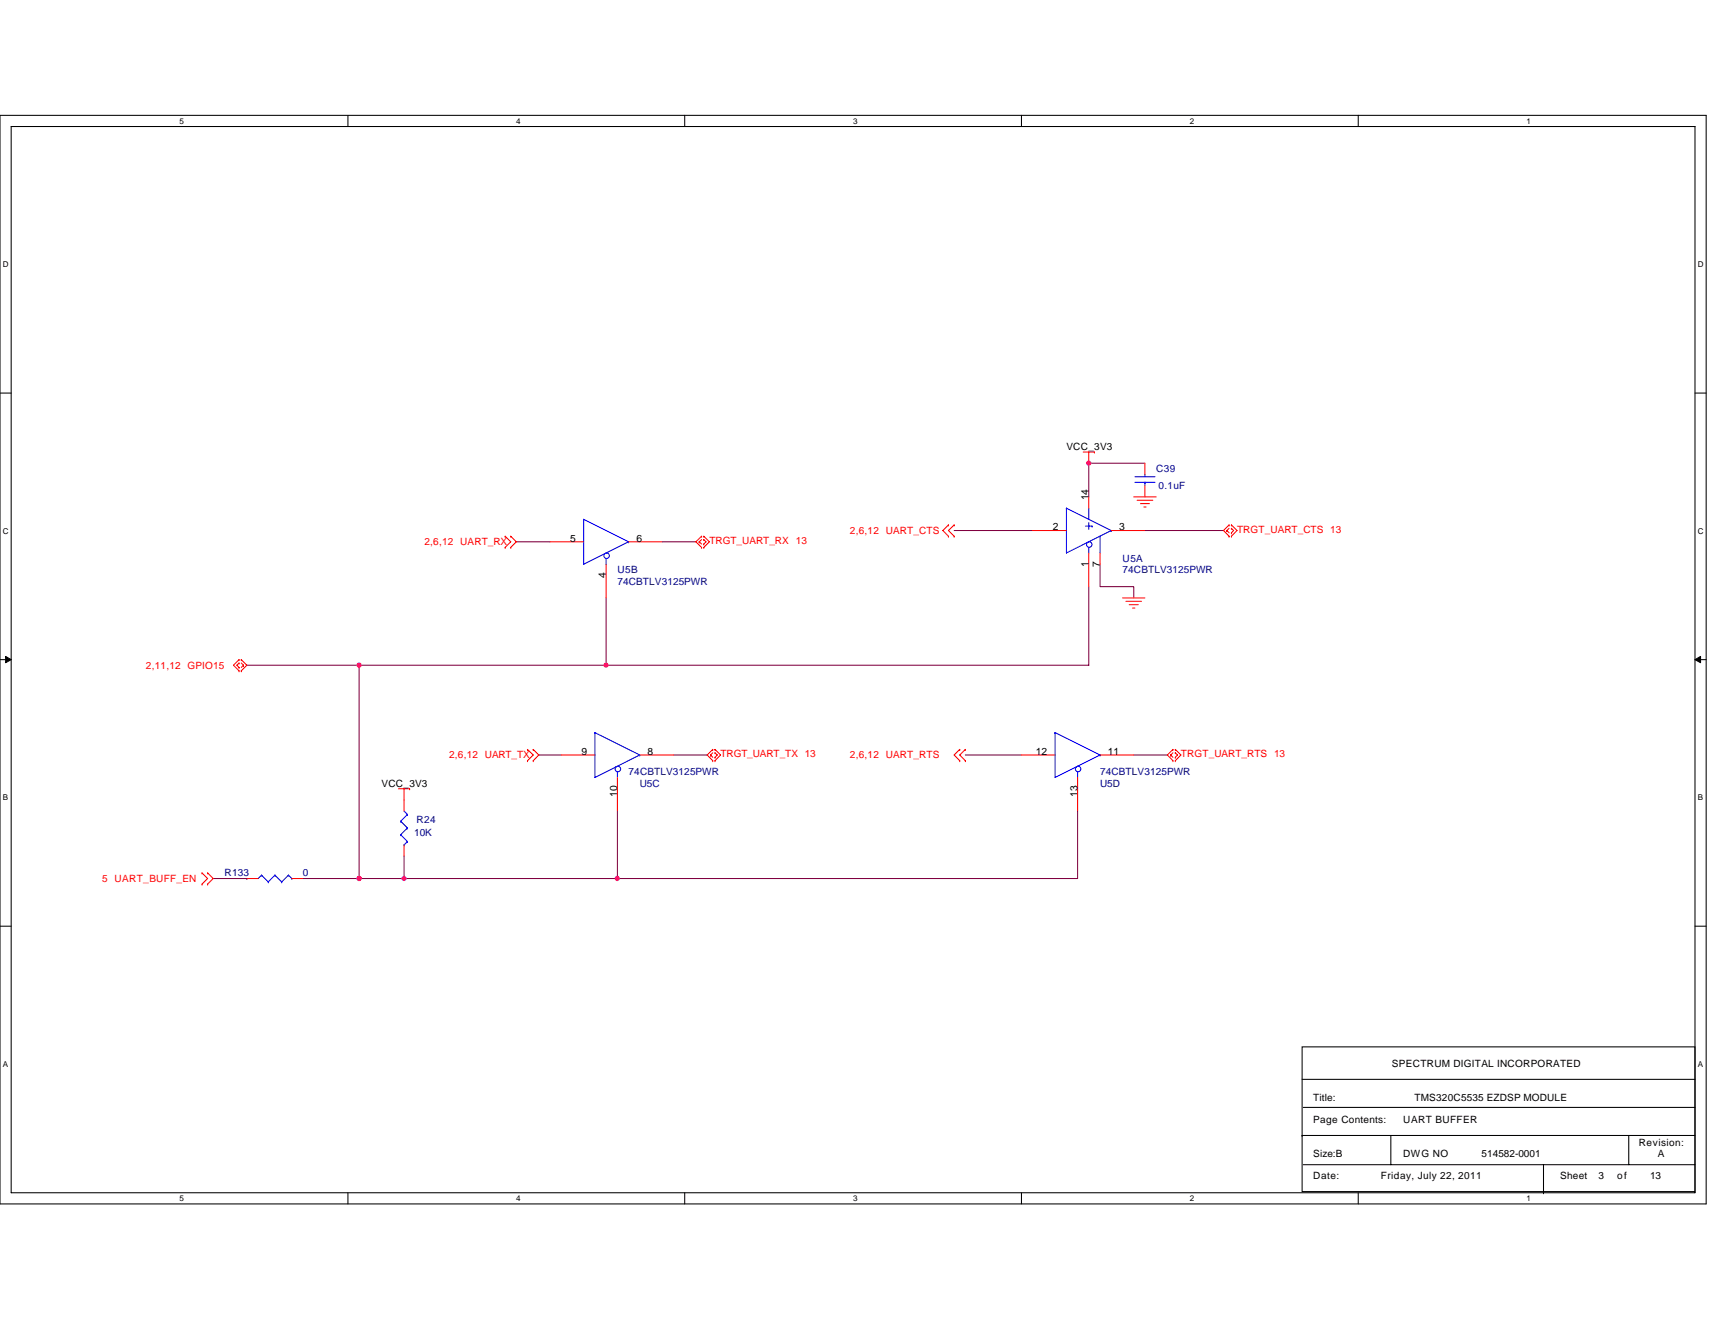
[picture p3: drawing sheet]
<svg xmlns="http://www.w3.org/2000/svg" width="279mm" height="216mm" viewBox="0 0 279 216" stroke-linecap="round" stroke-linejoin="round" font-family="sans-serif">
<path d="M0 18.8h278v177.4h-278zM1.8 20.6h274.3v173.8h-274.3z" fill="none" stroke="#000" stroke-width=".17"/>
<g fill="#fff">
<path d="M29.3 19h.7v1.4h-.7z"/>
<path d="M29.3 194.5h.7v1.5h-.7z"/>
</g>
<path d="M56.7 18.8v1.8M56.7 194.4v1.8" fill="none" stroke="#000" stroke-width=".17"/>
<g fill="#fff">
<path d="M84.1 19h.7v1.4h-.7z"/>
<path d="M84.1 194.5h.7v1.5h-.7z"/>
</g>
<path d="M111.5 18.8v1.8M111.5 194.4v1.8" fill="none" stroke="#000" stroke-width=".17"/>
<g fill="#fff">
<path d="M139 19h.7v1.4h-.7z"/>
<path d="M139 194.5h.7v1.5h-.7z"/>
</g>
<path d="M166.4 18.8v1.8M166.4 194.4v1.8" fill="none" stroke="#000" stroke-width=".17"/>
<g fill="#fff">
<path d="M193.8 19h.8v1.4h-.8z"/>
<path d="M193.8 194.5h.8v1.5h-.8z"/>
</g>
<path d="M221.3 18.8v1.8M221.3 194.4v1.8" fill="none" stroke="#000" stroke-width=".17"/>
<g fill="#fff">
<path d="M248.7 19h.7v1.4h-.7z"/>
<path d="M248.7 194.5h.7v1.5h-.7z"/>
<path d="M.5 42.3h.9v1.5h-.9z"/>
<path d="M276.6 42.3h1v1.5h-1z"/>
<path d="M.5 85.8h.9v1.4h-.9z"/>
<path d="M276.6 85.8h1v1.4h-1z"/>
</g>
<path d="M0 64.1h1.8M276.1 64.1h1.9" fill="none" stroke="#000" stroke-width=".17"/>
<g fill="#fff">
<path d="M.5 129.2h.8v1.5h-.8z"/>
<path d="M276.6 129.2h.9v1.5h-.9z"/>
</g>
<path d="M0 107.5h1.8M276.1 107.5h1.9" fill="none" stroke="#000" stroke-width=".17"/>
<path d="M.9 107l.9 .5-.9 .5zM276.1 107.5l1-.5v1z" fill="#000" stroke="#000" stroke-width=".16"/>
<g fill="#fff">
<path d="M.5 172.6h.8v1.5h-.8z"/>
<path d="M276.6 172.6h.9v1.5h-.9z"/>
</g>
<path d="M0 150.9h1.8M276.1 150.9h1.9M212.1 170.6h64v23.6h-64zM212.1 175.9h64M212.1 185h.1M212.1 185h64M212.3 189.8h63.8M212.3 180.4h63.8M226.6 185v4.8M251.5 194.4h.1M251.5 189.8v4.6M265.3 185v4.8" fill="none" stroke="#000" stroke-width=".17"/>
<g fill="none" stroke="#800040" stroke-width=".17">
<path d="M186.5 75.5h-9.1v5.5M84.1 88.3h5.5M98.7 97.4v11M107.9 88.3h5.5M155.4 86.4h12.8M177.4 95.6v12.8h-78.7M179.2 91.9v3.7h5.5v1.8M186.5 86.4h12.8M40.2 108.4h58.5M58.5 108.4v34.8M65.8 139.5v3.7M87.8 123h3.6"/>
<path d="M100.6 132.2v11M109.7 123h5.5M157.3 123h9.1M175.6 132.2v11h-75M184.7 123h5.5M34.7 143.2h5.5M40.2 143.2h.1M49.4 143.2h9.1M58.5 143.2h42.1"/>
</g>
<g fill="none" stroke="#f00" stroke-width=".17">
<path d="M176.5 73.7h1.8M177.4 73.7v1.8M178.3 73.7h.1M186.5 75.5v1.8M186.5 79.1v1.9M82.3 87.4h.1M82.3 89.2h.1M82.3 87.4l.9 .9-.9 .9M83.2 89.2h.1M83.2 87.4h.1M83.2 87.4l.9 .9-.9 .9M89.6 88.3h5.5"/>
<path d="M98.7 91.9v5.5M102.4 88.3h5.5M113.9 88.3h.1M113.9 88.3l.4 .3M114.3 87.4h.1M114.3 89.2h.1M114.3 87.4l-.9 .9 .9 .9M114.3 87.9l-.4 .4M114.7 87.4h.1M114.7 89.2h.1M114.7 87.9h.1M114.7 88.6h.1"/>
<path d="M114.7 87.4l.9 .9-.9 .9M114.7 87.9l.3 .4-.3 .3M154.5 85.5h.1M154.5 87.4h.1M154.5 85.5l-.9 .9 .9 1M155.4 87.4h.1M155.4 85.5h.1M155.4 85.5l-.9 .9 .9 1M168.2 86.4h5.5M177.4 81v1.8M177.4 90.1v5.5M179.2 90.1v1.8"/>
<path d="M181 86.4h5.5M182.9 97.4h3.6M183.4 98h2.6M184 98.5h1.4M184.5 99.1h.4M184.7 81h3.7M185.3 81.5h2.5M185.8 82.1h1.5M186.4 82.6h.3M199.9 86.4h.1M199.9 86.4l.3 .4M200.2 85.5h.1"/>
<path d="M200.2 87.4h.1M200.2 85.5l-.9 .9 .9 1M200.2 86.1l-.3 .3M200.6 85.5h.1M200.6 87.4h.1M200.6 86.1h.1M200.6 86.8h.1M200.6 85.5l.9 .9-.9 1M200.6 86.1l.4 .3-.4 .4M38.9 107.5h.1M38.9 109.3h.1M38.9 108h.1"/>
<path d="M38.9 108.8h.1M38.9 107.5l-.9 .9 .9 .9M38.9 108l-.3 .4 .3 .4M39.3 107.5h.1M39.3 109.3h.1M39.3 107.5l.9 .9-.9 .9M39.3 108l.4 .4M39.7 108.4h.1M39.7 108.4l-.4 .4M64.9 128.5h1.8M65.8 128.5v3.7M65.8 137.7v1.8"/>
<path d="M66.7 128.5h.1M85.9 122.1h.1M85.9 124h.1M85.9 122.1l1 .9-1 1M86.9 124h.1M86.9 122.1h.1M86.9 122.1l.9 .9-.9 1M91.4 123h5.5M100.6 126.7v5.5M104.2 123h5.5M115.8 123h.1M115.8 123l.3 .4"/>
<path d="M116.1 122.1h.1M116.1 124h.1M116.1 122.1l-.9 .9 .9 1M116.1 122.7l-.3 .3M116.5 122.1h.1M116.5 124h.1M116.5 122.7h.1M116.5 123.4h.1M116.5 122.1l.9 .9-.9 1M116.5 122.7l.4 .3-.4 .4M156.4 122.1h.1M156.4 124h.1"/>
<path d="M156.4 122.1l-1 .9 1 1M157.3 124h.1M157.3 122.1h.1M157.3 122.1l-.9 .9 .9 1M166.4 123h5.5M175.6 126.7v5.5M179.2 123h5.5M190.7 123h.1M190.7 123l.4 .4M191.1 122.1h.1M191.1 124h.1M191.1 122.1l-.9 .9 .9 1"/>
<path d="M191.1 122.7l-.4 .3M191.5 122.1h.1M191.5 124h.1M191.5 122.7h.1M191.5 123.4h.1M191.5 122.1l.9 .9-.9 1M191.5 122.7l.3 .3-.3 .4M32.9 142.2h.1M32.9 144.1h.1M32.9 142.2l.9 1-.9 .9M33.8 144.1h.1M33.8 142.2h.1"/>
<path d="M33.8 142.2l.9 1-.9 .9M40.2 143.2h1.9M47.5 143.2h1.9"/>
</g>
<g fill="none" stroke="#00f" stroke-width=".17">
<path d="M184.9 78.6h3.3M184.9 77.7h3.3M186.5 77.3v.4M186.5 78.6h.1M186.5 78.6v.5M95.1 84.6h.1M95.1 84.6v7.3l7.3-3.6M95.1 84.6l7.3 3.7M98.7 91v.9M102.4 88.3h.1M173.7 82.8h.1M173.7 82.8v7.3l7.3-3.7"/>
<path d="M173.7 82.8l7.3 3.6M176.8 85.7h1.1M177.4 89.2v.9M177.4 82.8v1.8M177.4 85.2v1.1M177.9 85.7h.1M179.2 87.4v2.7M181 86.4h.1M96.9 119.4h.1M96.9 119.4v7.3l7.3-3.7M96.9 119.4l7.3 3.6M171.9 119.4h.1"/>
<path d="M171.9 119.4v7.3l7.3-3.7M171.9 119.4l7.3 3.6M65.3 133.8h.1M65.3 136h.1M65.3 133.8l1.1 1.1M65.3 136l1.1 1.1M65.8 137.7h.1M65.8 132.2l.6 .5M66.4 132.7h.1M66.4 134.9h.1M66.4 137.1h.1M66.4 132.7l-1.1 1.1"/>
<path d="M66.4 134.9l-1.1 1.1M66.4 137.1l-.6 .6M100.6 125.8v.9M104.2 123h.1M175.6 125.8v.9M179.2 123h.1M42.6 142.6h.1M42.6 142.6l-.5 .6M42.6 142.6l1.1 1.1M43.7 143.7h.1M44.8 142.6h.1M44.8 142.6l-1.1 1.1"/>
<path d="M44.8 142.6l1.1 1.1M45.9 143.7h.1M47 142.6h.1M47 142.6l-1.1 1.1M47 142.6l.5 .6M47.5 143.2h.1"/>
<circle cx="98.8" cy="90.5" r=".45"/>
<circle cx="177.5" cy="88.7" r=".45"/>
<circle cx="100.7" cy="125.3" r=".45"/>
<circle cx="175.6" cy="125.3" r=".45"/>
</g>
<g fill="#f0f" stroke="#f0f" stroke-width=".17">
<circle cx="58.5" cy="143.1" r=".36"/>
<circle cx="58.5" cy="108.4" r=".36"/>
<circle cx="98.7" cy="108.4" r=".35"/>
<circle cx="177.4" cy="75.5" r=".36"/>
<circle cx="65.8" cy="143.1" r=".35"/>
<circle cx="100.6" cy="143.1" r=".36"/>
</g>
<g font-size="1.7">
<text x="177.4" y="81.5" transform="rotate(-90 177.4 81.5)">14</text>
<text x="92.9" y="88.3">5</text>
<text x="103.7" y="88.3">6</text>
<text x="171.5" y="86.4">2</text>
<text x="182.3" y="86.4">3</text>
<text x="98.7" y="94.1" transform="rotate(-90 98.7 94.1)">4</text>
<text x="177.4" y="92.3" transform="rotate(-90 177.4 92.3)">1</text>
<text x="179.2" y="92.3" transform="rotate(-90 179.2 92.3)">7</text>
<text x="94.7" y="123">9</text>
<text x="105.5" y="123">8</text>
<text x="168.8" y="123">12</text>
<text x="180.5" y="123">11</text>
<text x="100.6" y="129.8" transform="rotate(-90 100.6 129.8)">10</text>
<text x="175.5" y="129.8" transform="rotate(-90 175.5 129.8)">13</text>
</g>
<g font-size="1.6">
<text x="173.7" y="73.3">VCC_3V3</text>
<text x="62.2" y="128.2">VCC_3V3</text>
<text x="226.8" y="173.9">SPECTRUM DIGITAL INCORPORATED</text>
<text x="214" y="179.4">Title:</text>
<text x="230.4" y="179.4">TMS320C5535 EZDSP MODULE</text>
<text x="214" y="183">Page Contents:</text>
<text x="228.6" y="183">UART BUFFER</text>
<text x="214" y="188.5">Size:B</text>
<text x="228.6" y="188.5">DWG NO</text>
<text x="241.4" y="188.5">514582-0001</text>
<text x="267" y="186.7">Revision:</text>
<text x="270.1" y="188.5">A</text>
<text x="214" y="192.2">Date:</text>
<text x="224.9" y="192.2">Friday, July 22, 2011</text>
<text x="254.2" y="192.2">Sheet</text>
<text x="260.4" y="192.2">3</text>
<text x="263.5" y="192.2">of</text>
<text x="268.8" y="192.2">13</text>
</g>
<g font-size="1.6" fill="#000080">
<text x="188.4" y="77">C39</text>
<text x="188.7" y="79.7">0.1uF</text>
<text x="100.6" y="93.4">U5B</text>
<text x="100.6" y="95.3">74CBTLV3125PWR</text>
<text x="182.9" y="91.6">U5A</text>
<text x="182.9" y="93.4">74CBTLV3125PWR</text>
<text x="102.4" y="126.3">74CBTLV3125PWR</text>
<text x="104.2" y="128.2">U5C</text>
<text x="179.2" y="128.2">U5D</text>
<text x="179.2" y="126.3">74CBTLV3125PWR</text>
<text x="67.5" y="136.2">10K</text>
<text x="67.8" y="134">R24</text>
<text x="36.6" y="142.8">R133</text>
<text x="49.4" y="142.8">0</text>
</g>
<g font-size="1.6" fill="#f00">
<text x="69.2" y="88.9">2,6,12 UART_RX</text>
<text x="115.6" y="88.7">TRGT_UART_RX 13</text>
<text x="138.4" y="87">2,6,12 UART_CTS</text>
<text x="201.5" y="86.8">TRGT_UART_CTS 13</text>
<text x="23.8" y="109">2,11,12 GPIO15</text>
<text x="73.2" y="123.6">2,6,12 UART_TX</text>
<text x="117.4" y="123.4">TRGT_UART_TX 13</text>
<text x="138.4" y="123.6">2,6,12 UART_RTS</text>
<text x="192.4" y="123.4">TRGT_UART_RTS 13</text>
<text x="16.6" y="143.7">5 UART_BUFF_EN</text>
</g>
<g font-size="1.3">
<text x="29.3" y="20.2">5</text>
<text x="84.1" y="20.2">4</text>
<text x="139" y="20.2">3</text>
<text x="193.8" y="20.2">2</text>
<text x="248.7" y="20.2">1</text>
<text x=".5" y="43.5">D</text>
<text x="276.6" y="43.5">D</text>
<text x=".5" y="87">C</text>
<text x="276.6" y="87">C</text>
<text x=".5" y="130.4">B</text>
<text x="276.6" y="130.4">B</text>
<text x=".5" y="173.8">A</text>
<text x="276.6" y="173.8">A</text>
<text x="29.3" y="195.7">5</text>
<text x="84.1" y="195.7">4</text>
<text x="139" y="195.7">3</text>
<text x="193.8" y="195.7">2</text>
<text x="248.7" y="195.7">1</text>
</g>
</svg>
